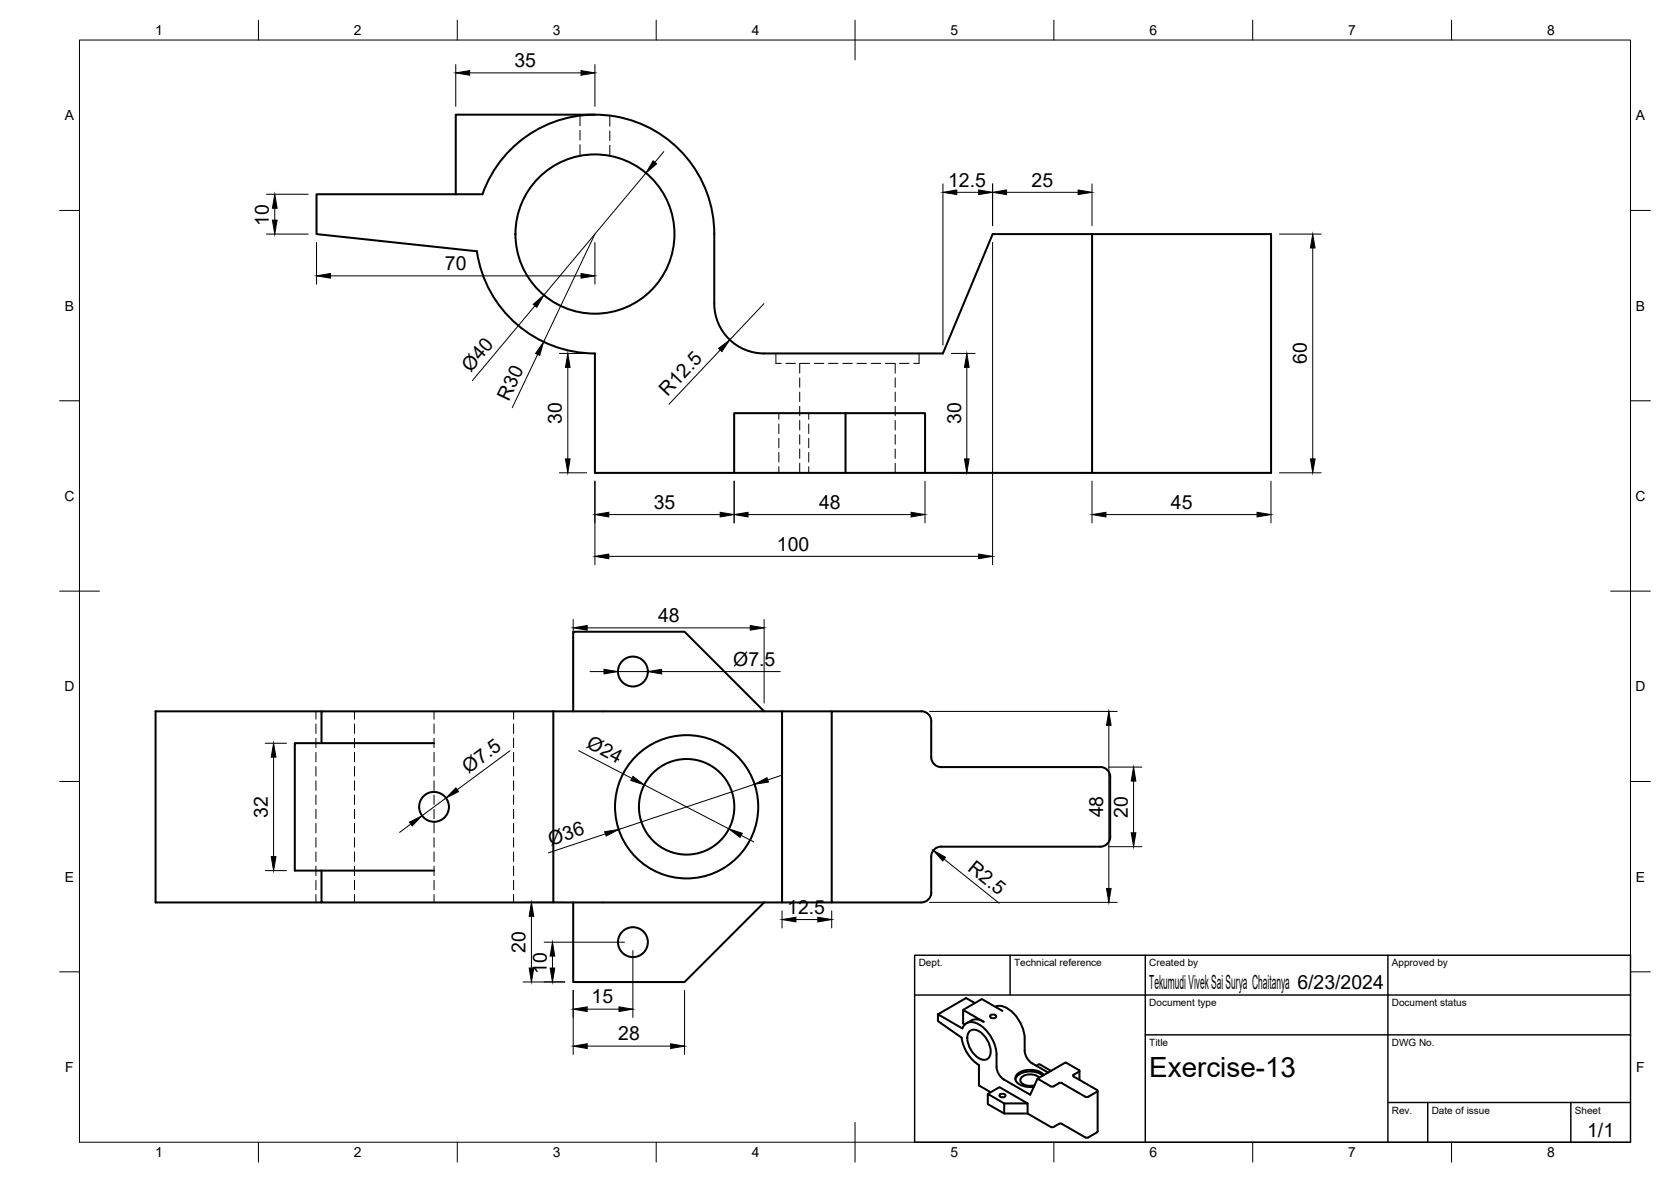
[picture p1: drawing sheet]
<svg xmlns="http://www.w3.org/2000/svg" width="420mm" height="297mm" viewBox="0 0 420 297" stroke-linecap="round" stroke-linejoin="round" font-family="sans-serif">
<!-- layer: Visible -->
<g fill="none" stroke="#000" stroke-width=".51">
<path d="M149.6 28.8h-35v20M274.6 58.8v60h-125v-30a30 30 0 0 1-29.7-25.7M119.9 63.1l-40.3-4.3v-10h41.7a30 30 0 0 1 33.4-19.6 30 30 0 0 1 24.9 29.6v17.5a12.5 12.5 0 0 0 12.5 12.5h45l12.5-30h70v60h-45M212.6 118.8v-15h20v15M212.6 103.8h-28v15M80.8 178.8h-41.7v48h41.7M139.1 178.8h57.5M139.1 178.8v48h57.5M139.1 178.8h-58.3v8M144.1 178.8v-20h28l20 20M209.1 178.8h-12.5v48h12.5M231.6 178.8h-22.5v48h22.5a2.51 2.51 0 0 0 2.6-2.5l-.1-9"/>
<path d="M231.7 178.7a2.48 2.48 0 0 1 2.4 2.6v9a2.51 2.51 0 0 0 2.6 2.5h39.9M109.1 186.8h-35v32h35M276.7 192.8a2.48 2.48 0 0 1 2.4 2.5l.1 15a2.51 2.51 0 0 1-2.6 2.5h-39.9a2.51 2.51 0 0 0-2.6 2.5M80.8 218.8v8h58.3M109.1 206.5a3.7 3.7 0 0 1-3.4-5.2 3.7 3.7 0 0 1 6.1-1.2 3.7 3.7 0 0 1-1.2 6.1l-1.5 .3M144.1 226.8v20h28l20-20M242 258.5l-6.2-3.6v1.7l6 4.2a9.9 9.9 0 0 0 4.4 6.9l-.1 5.1 3 1.7M242 258.4a2.56 2.56 0 0 1 4.1-1 9.8 9.8 0 0 1 4.5 7.7M242.2 253.8l4.7-2.7 5.2 2.9M243 257.1a3.4 3.4 0 0 1 4.3-.3l-5.1-3v3.4l.4 .3M243.9 259.1a2.64 2.64 0 0 1 3.4 1 5.5 5.5 0 0 1 1.5 5.5 2.02 2.02 0 0 1-3.2-.1 5.8 5.8 0 0 1-2.1-6zM245.1 252.1l-2.2-1.3-7.1 4.1"/>
<path d="M249.1 255.1a.78 .78 0 0 1 1.4 .3v.1a.89 .89 0 0 1-1.4 .2l-.2-.4zM250.2 253a4.4 4.4 0 0 1 4.8 1.8 9.8 9.8 0 0 1 2.6 6.2M248.4 274.9l2.9-1.7 7.1 4.1M250.6 265.1v3l.2 1 .8 1.5 .8 .7M251.5 275l.6-.1a.6 .6 0 0 1 .7 .5l-.7 .4a.6 .6 0 0 1-.8-.6zM252.5 277.3l-4.1-2.4v2.6l4.1 2.3h5.9l6 3.5 .5-.1 1.6-.9 .5 .1M252.5 279.8v-2.5h5.9v2.5M257.6 261l.1 3.5 .6 1.6 1.2 1.1 4 2.3M260.6 267.8l.7-.4 3 1.7M260.9 271.1l-1.9 4-6.6-3.8M261.3 270.8a3.4 3.4 0 0 0-4.6 .2 1.42 1.42 0 0 0 1.5 1.8l1.9-.1M262.2 270.3a5.2 5.2 0 0 0-6.7 .5l-.2 .4"/>
<path d="M262.5 270.1a5.1 5.1 0 0 0-7 .2 1.77 1.77 0 0 0 1.4 2.5 6.1 6.1 0 0 0 3.1 .3M267 272.2l6.1 3.5 .5-.1 2.2-1.3 .2-.3-.2-.1M269.9 270.5l5.9 3.4M270 270.1l-.2 .3 .2 .1M271.3 268.9l-3.4-1.9-7 4.1 3.5 2 .5-.1 1.6-.9 .5 .1M271.3 269.3l-1.4 .8M271.3 268.9l.1 .3-.1 .1M271.4 269.1v2.3M276 274.1v10.3l-2.4 1.4-.5 .1-6.1-3.5"/>
<circle cx="149.6" cy="58.8" r="20"/>
<circle cx="159.1" cy="168.8" r="3.8"/>
<circle cx="172.6" cy="202.8" r="18"/>
<circle cx="172.7" cy="202.8" r="12"/>
<circle cx="159.1" cy="236.8" r="3.8"/>
</g>
<!-- layer: Hidden -->
<g fill="none" stroke="#000" stroke-width=".25">
<path d="M145.8 28.8v2.8M145.8 32.8v2.4M145.8 36.4v2.8M153.3 29v2.7M153.3 32.9v2.4M153.3 36.5v2.7M195.1 88.8v2.5h1.3M197.6 91.3h2.4M201.1 91.3v2.5M201.1 95v2.3M201.1 98.5v2.4M201.2 91.3h2.4"/>
<path d="M204.8 91.3h2.3M208.3 91.3h2.4M211.9 91.3h2.4M215.5 91.3h2.3M219.1 91.3h2.3M222.6 91.3h2.4M225.1 91.3v2.5M225.1 95v2.3M225.1 98.5v2.4M226.2 91.3h2.4M231.1 88.8v2.5h-1.3M195.8 103.8v1.6"/>
<path d="M195.8 106.6v2.4M195.8 110.1v2.4M195.8 113.7v2.4M195.8 117.3v1.5M201.1 102.1v2.4M201.1 105.7v2.4M201.1 109.2v2.4M201.1 112.8v2.4M201.1 116.4v2.4M203.3 103.8v1.6M203.3 106.6v2.4M203.3 110.1v2.4"/>
<path d="M203.3 113.7v2.4M203.3 117.3v1.5M225.1 102.1v2.4M225.1 105.7v2.4M225.1 109.2v2.4M225.1 112.8v2.4M225.1 116.4v2.4M79.4 178.8v1.9M89.1 178.8v1.9M109.1 178.8v1.9M129.1 178.8v1.9M79.4 181.9v2.4"/>
<path d="M79.4 185.5v2.4M79.4 189.1v2.4M79.4 192.6v2.4M79.4 196.2v2.4M79.4 199.8v2.4M89.1 181.9v2.4M89.1 185.5v2.4M89.1 189.1v2.4M89.1 192.6v2.4M89.1 196.2v2.4M89.1 199.8v2.4M109.1 181.9v2.4"/>
<path d="M109.1 185.5v2.4M109.1 189.1v2.4M109.1 192.6v2.4M109.1 196.2v2.4M109.1 199.8v2.4M129.1 181.9v2.4M129.1 185.5v2.4M129.1 189.1v2.4M129.1 192.6v2.4M129.1 196.2v2.4M129.1 199.8v2.4M79.4 203.4v2.3"/>
<path d="M79.4 206.9v2.4M79.4 210.5v2.4M79.4 214.1v2.4M79.4 217.7v2.3M89.1 203.4v2.3M89.1 206.9v2.4M89.1 210.5v2.4M89.1 214.1v2.4M89.1 217.7v2.3M109.1 203.4v2.3M109.1 206.9v2.4M109.1 210.5v2.4"/>
<path d="M109.1 214.1v2.4M109.1 217.7v2.3M129.1 203.4v2.3M129.1 206.9v2.4M129.1 210.5v2.4M129.1 214.1v2.4M129.1 217.7v2.3M79.4 221.2v2.4M79.4 224.8v2M89.1 221.2v2.4M89.1 224.8v2M109.1 221.2v2.4"/>
<path d="M109.1 224.8v2M129.1 221.2v2.4M129.1 224.8v2"/>
</g>
<!-- layer: BORDER -->
<g fill="none" stroke="#000" stroke-width=".25">
<path d="M20 10.1h390v276.9h-390zM65 5.1v5M115 5.1v5M165 5.1v5M215 5.1v10M265 5.1v5M315 5.1v5M365 5.1v5M15 52.9h5M410 52.9h5M15 100.7h5M410 100.7h5"/>
<path d="M15 148.6h10M405 148.6h10M15 196.4h5M410 196.4h5M15 244.2h5M410 244.2h5M65 287v5M115 287v5M165 287v5M215 282.1v9.9M265 287v5M315 287v5"/>
<path d="M365 287v5"/>
</g>
<!-- layer: TITLEBLOCK -->
<path d="M230 240.1h180v46.9h-180zM230 250h180M254 240.1v9.9M288 240.1v46.9M349 240.1v46.9M288 260.1h122M349 277.1h61M359 277.1v9.9M395 277.1v9.9" fill="none" stroke="#000" stroke-width=".36"/>
<!-- layer: FD_Dimensions -->
<g fill="none" stroke="#000" stroke-width=".25">
<path d="M114.6 16.2v10.5M118.1 18.3h28M149.6 16.2v10.5M166.9 38.1l-2.2 2.7M67 48.8h10.5M67 58.8h10.5M69.1 52.3v3M149.6 58.8l-12.9 27.1M162.4 43.5l-25.6 30.7M237.1 46.2v40.5M240.6 48.3h5.5M249.6 46.2v10.5"/>
<path d="M253.1 48.3h18M274.6 46.2v10.5M321.7 58.8h10.5M79.6 60.9v10.5M83.1 69.3h63M134.5 76.8l-15.7 18.9M149.6 60.9v10.5M192.1 76.3l-8.6 9.1M249.6 60.9v81M330.1 62.3v53M135.2 89.1l-6.4 13.4M140.7 88.8h6.8"/>
<path d="M142.8 92.3v23M181.1 88l-12.9 13.6M239.2 88.8h6M243.1 92.3v23M140.7 118.8h6.8M241 118.8h2M321.7 118.8h10.5M149.6 120.9v21M153.1 129.3h28M153.1 139.8h93M184.6 120.9v10.5M188.1 129.3h41"/>
<path d="M232.6 120.9v10.5M274.6 120.9v10.5M278.1 129.3h38M319.6 120.9v10.5M144.1 155.7v21M147.6 157.8h41M192.1 155.7v21M148.4 168.8h3.5M155.4 168.8h7.5M166.4 168.8h29.8M233.7 178.8h47.2M66.7 186.8h5.3"/>
<path d="M68.8 190.3v25M128.2 188.7l-13.2 9.8M145.5 188.6l13.4 7M162 197.2l21.3 11.1M189.7 197.1l-34.1 11.4M196.3 194.9l-3.3 1.1M278.7 192.8h8.4M278.8 182.3v41M285 196.3v13M66.7 218.8h5.3M103.3 207.1l-2.8 2.1M112.1 200.5l-6 4.5"/>
<path d="M152.2 209.6l-14.3 4.7M186.4 209.9l3.1 1.6M237.4 215.9l13.8 11.1M278.7 212.8h8.4M131.5 226.8h10.5M133.6 230.3v13M136.8 236.8h20.2M159.1 238.9v16.8M196.6 228.9v4.3M200.1 231.1h5.5M209.1 228.9v4.3M233.7 226.8h47.2"/>
<path d="M131.5 246.8h10.5M138.9 240.3v3M144.1 248.9v16.1M147.6 253.6h8M172.1 248.9v16.1M147.6 262.9h21"/>
</g>
<g fill="#000" stroke="#000" stroke-width=".25">
<path d="M114.6 18.3l3.5-.6v1.2zM146.1 17.7l3.5 .6-3.5 .6zM69.1 48.8l.6 3.5h-1.2zM68.5 55.3h1.2l-.6 3.5zM164.2 40.4l.9 .8-2.7 2.3zM237.1 48.3l3.5-.6v1.2zM246.1 47.7l3.5 .6-3.5 .6zM249.6 48.3l3.5-.6v1.2zM271.1 47.7l3.5 .6-3.5 .6zM79.6 69.3l3.5-.6v1.2zM134.1 76.5l2.7-2.3-1.8 3zM146.1 68.7l3.5 .6-3.5 .6z"/>
<path d="M330.1 58.8l.6 3.5h-1.2zM136.7 85.9l-1 3.4-1-.5zM142.8 88.8l.5 3.5h-1.1zM180.7 87.6l2.8-2.2-2 3zM243.1 88.8l.6 3.5h-1.2zM142.2 115.3h1.1l-.5 3.5zM242.5 115.3h1.2l-.6 3.5zM329.5 115.3h1.2l-.6 3.5zM149.6 129.3l3.5-.6v1.2zM149.6 139.8l3.5-.6v1.2zM181.1 128.7l3.5 .6-3.5 .6zM184.6 129.3l3.5-.6v1.2z"/>
<path d="M229.1 128.7l3.5 .6-3.5 .6zM246.1 139.2l3.5 .6-3.5 .6zM274.6 129.3l3.5-.6v1.2zM316.1 128.7l3.5 .6-3.5 .6zM144.1 157.8l3.5-.6v1.2zM188.6 157.2l3.5 .6-3.5 .6zM151.9 168.2l3.5 .6-3.5 .6zM162.9 168.8l3.5-.6v1.2zM68.8 186.8l.6 3.5h-1.2zM114.6 198l.7 .9-3.2 1.6zM159.2 195.1l2.8 2.1-3.4-1.1zM189.7 197.1l3.1-1.7 .4 1.1z"/>
<path d="M278.8 178.8l.6 3.5h-1.2zM285 192.8l.6 3.5h-1.2zM68.2 215.3h1.2l-.6 3.5zM103 206.6l3.1-1.6-2.4 2.5zM152 209l3.6-.5-3.2 1.6zM183.3 208.3l3.3 1.1-.5 1zM234.7 213.7l3.1 1.7-.8 1zM284.4 209.3h1.2l-.6 3.5zM133.6 226.8l.6 3.5h-1.1zM196.6 231.1l3.5-.6v1.2zM205.6 230.5l3.5 .6-3.5 .6zM278.2 223.3h1.2l-.6 3.5z"/>
<path d="M133.1 243.3h1.1l-.6 3.5zM138.9 236.8l.6 3.5h-1.2zM138.3 243.3h1.2l-.6 3.5zM144.1 253.6l3.5-.6v1.2zM155.6 253l3.5 .6-3.5 .6zM144.1 262.9l3.5-.6v1.2zM168.6 262.3l3.5 .6-3.5 .6z"/>
</g>
<text font-size="7" x="289" y="270.6">Exercise-13</text>
<g font-size="4.9">
<text x="129.4" y="16.9">35</text>
<text x="238.4" y="46.9">12.5</text>
<text x="259.4" y="46.9">25</text>
<text x="67.6" y="56.7" transform="rotate(-90 67.6 56.7)">10</text>
<text x="111.9" y="67.9">70</text>
<text x="118.4" y="93.8" transform="rotate(-50 118.4 93.8)">Ø40</text>
<text x="328.6" y="91.5" transform="rotate(-90 328.6 91.5)">60</text>
<text x="127.9" y="100.9" transform="rotate(-65 127.9 100.9)">R30</text>
<text x="167.9" y="99.9" transform="rotate(-47 167.9 99.9)">R12.5</text>
<text x="141.3" y="106.5" transform="rotate(-90 141.3 106.5)">30</text>
<text x="241.6" y="106.5" transform="rotate(-90 241.6 106.5)">30</text>
<text x="164.4" y="127.9">35</text>
<text x="206" y="127.9">48</text>
<text x="294.4" y="127.9">45</text>
<text x="195.3" y="138.4">100</text>
<text x="165.5" y="156.3">48</text>
<text x="184.4" y="167.2">Ø7.5</text>
<text x="147.3" y="187.8" transform="rotate(28 147.3 187.8)">Ø24</text>
<text x="117.8" y="194.4" transform="rotate(-37 117.8 194.4)">Ø7.5</text>
<text x="67.3" y="205.5" transform="rotate(-90 67.3 205.5)">32</text>
<text x="277.3" y="205.4" transform="rotate(-90 277.3 205.4)">48</text>
<text x="283.6" y="205.5" transform="rotate(-90 283.6 205.5)">20</text>
<text x="138.5" y="212.5" transform="rotate(-18 138.5 212.5)">Ø36</text>
<text x="243.1" y="218.6" transform="rotate(39 243.1 218.6)">R2.5</text>
<text x="198" y="229.6">12.5</text>
<text x="132.2" y="239.4" transform="rotate(-90 132.2 239.4)">20</text>
<text x="137.5" y="244.7" transform="rotate(-90 137.5 244.7)">10</text>
<text x="289" y="248.5">Tekumudi Vivek Sai Surya Chaitanya 6/23/2024</text>
<text x="148.7" y="252.1">15</text>
<text x="155.4" y="261.4">28</text>
<text x="399.1" y="285.7">1/1</text>
</g>
<g font-size="3.5">
<text x="39" y="8.8">1</text>
<text x="89" y="8.8">2</text>
<text x="139" y="8.8">3</text>
<text x="189" y="8.8">4</text>
<text x="239" y="8.8">5</text>
<text x="289" y="8.8">6</text>
<text x="339" y="8.8">7</text>
<text x="389" y="8.8">8</text>
<text x="16.3" y="30.2">A</text>
<text x="411.3" y="30.2">A</text>
<text x="16.3" y="78">B</text>
<text x="411.3" y="78">B</text>
<text x="16.2" y="125.9">C</text>
<text x="411.2" y="125.9">C</text>
<text x="16.2" y="173.7">D</text>
<text x="411.2" y="173.7">D</text>
<text x="16.3" y="221.6">E</text>
<text x="411.3" y="221.6">E</text>
<text x="16.4" y="269.4">F</text>
<text x="411.4" y="269.4">F</text>
<text x="39" y="290.8">1</text>
<text x="89" y="290.8">2</text>
<text x="139" y="290.8">3</text>
<text x="189" y="290.8">4</text>
<text x="239" y="290.8">5</text>
<text x="289" y="290.8">6</text>
<text x="339" y="290.8">7</text>
<text x="389" y="290.8">8</text>
</g>
<g font-size="2.5">
<text x="231" y="242.9">Dept.</text>
<text x="255" y="242.9">Technical reference</text>
<text x="289" y="242.9">Created by</text>
<text x="350" y="242.9">Approved by</text>
<text x="289" y="252.8">Document type</text>
<text x="350" y="252.8">Document status</text>
<text x="289" y="262.9">Title</text>
<text x="350" y="262.9">DWG No.</text>
<text x="350" y="279.9">Rev.</text>
<text x="360" y="279.9">Date of issue</text>
<text x="396" y="279.9">Sheet</text>
</g>
</svg>
